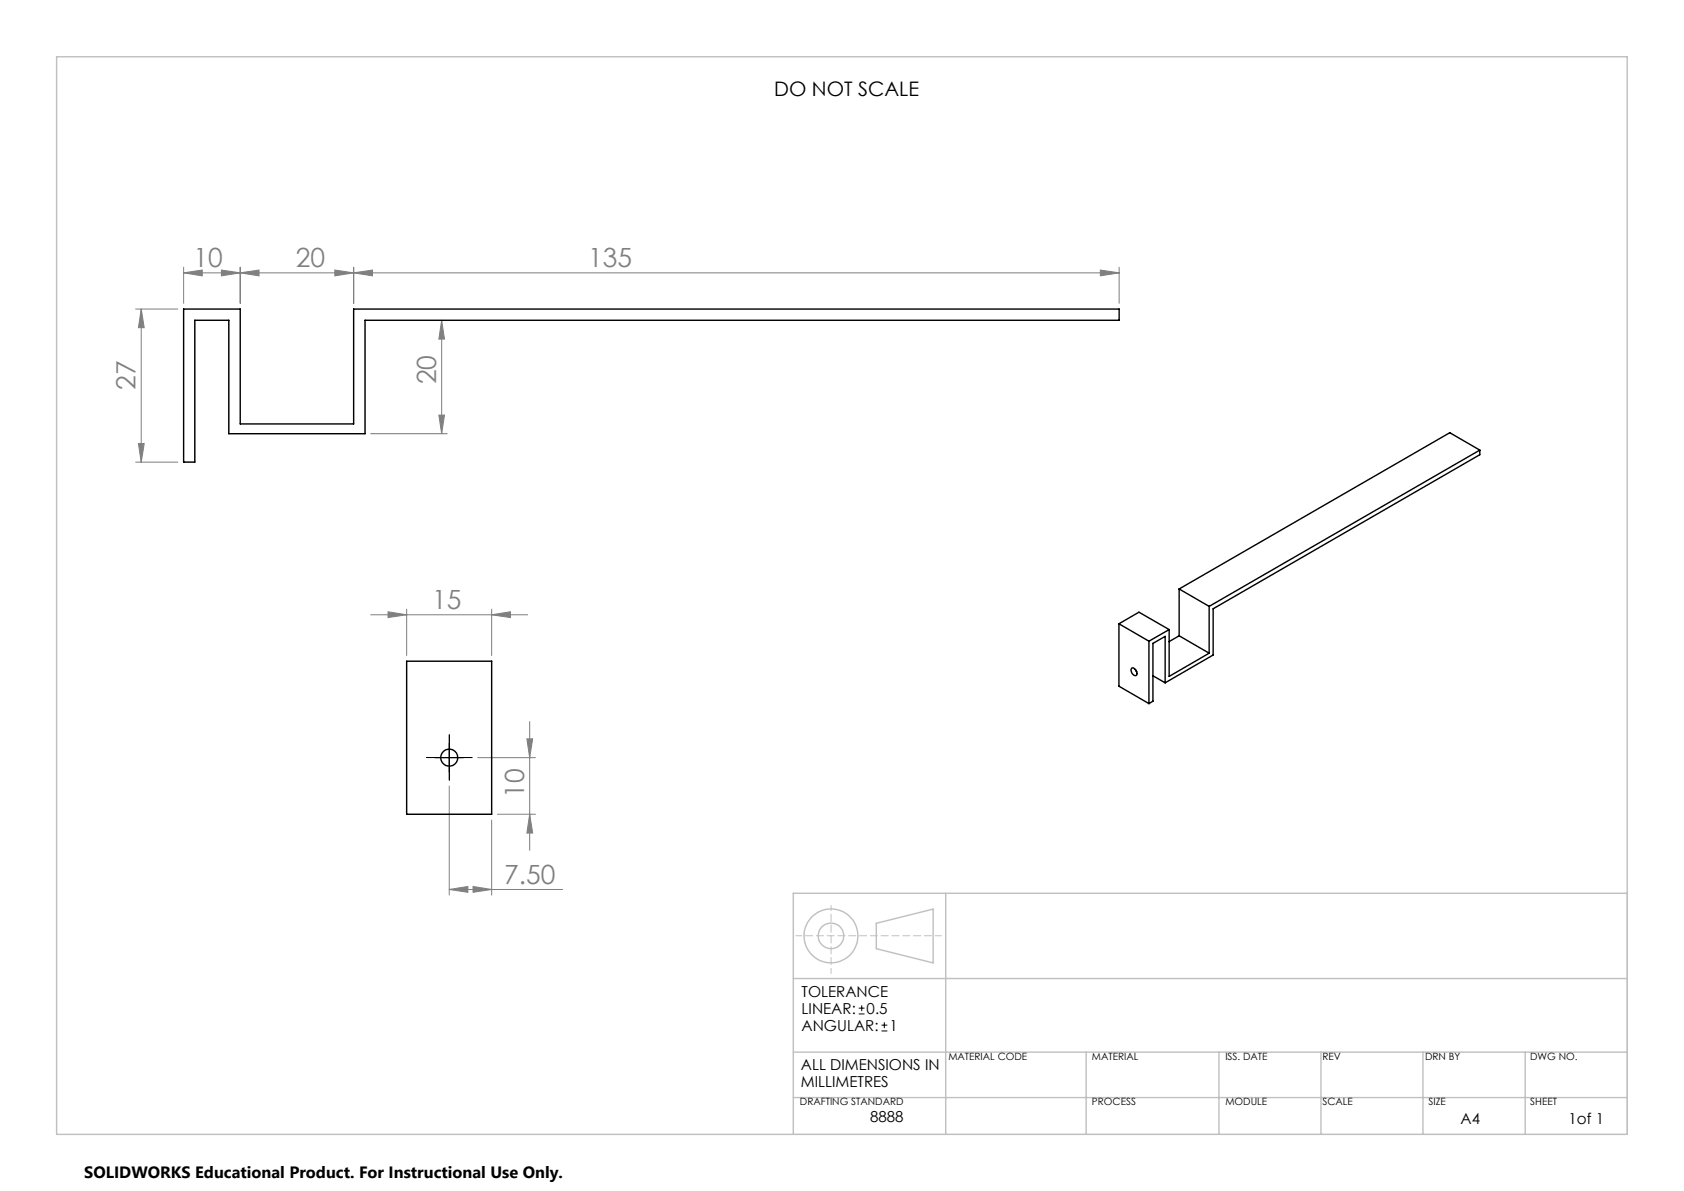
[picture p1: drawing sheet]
<svg xmlns="http://www.w3.org/2000/svg" width="297mm" height="210mm" viewBox="0 0 297 210" stroke-linecap="round" stroke-linejoin="round" font-family="sans-serif">
<g fill="none" stroke="#c0c0c0" stroke-width=".25">
<path d="M10 10h277v190h-277zM166.8 157.5v42.5M287 157.5h-147.1v42.5M139.9 172.5h147.1M154.6 162.8l10-2.5v9.5l-10-2.5zM139.9 193.5h147.1M139.9 185.5h147.1M191.6 185.5v14.5M215 185.5v14.5M233 185.5v14.5M251 185.5v14.5M269 185.5v14.5"/>
<circle cx="146.5" cy="165" r="2.25"/>
<circle cx="146.6" cy="165" r="4.7"/>
</g>
<path d="M287 157.5v42.5h-147.1" fill="none" stroke="#c0c0c0" stroke-width=".18"/>
<path d="M146.6 171.6v-12" fill="none" stroke="#c0c0c0" stroke-width=".18" stroke-dasharray="1.3 .6" stroke-dashoffset=".3"/>
<path d="M140.3 165h25.7" fill="none" stroke="#c0c0c0" stroke-width=".18" stroke-dasharray="1.3 .6" stroke-dashoffset=".2"/>
<g fill="none" stroke="#808080" stroke-width=".18">
<path d="M23.9 54.5h7.5M24.9 54.5l.5 3.3h-1zM24.9 54.5v27M32.4 48.1l3.3-.5v1zM32.4 47.1v6.4M32.4 48.1h165M39.1 47.6l3.3 .5-3.3 .5zM42.4 48.1l3.3-.5v1zM42.4 47.1v6.4M59.1 47.6l3.3 .5-3.3 .5zM62.4 48.1l3.3-.5v1zM62.4 47.1v6.4"/>
<path d="M77.9 56.5v20M77.9 56.5l.5 3.3h-1zM194.1 47.6l3.3 .5-3.3 .5zM197.4 47.1v6.4M24.4 78.2h1l-.5 3.3zM65.4 76.5h13.5M77.4 73.2h1l-.5 3.3zM23.9 81.5h7.5M65.4 108.4h27.7M68.4 107.9l3.3 .5-3.3 .5zM71.7 107.4v8.2M86.7 108.4l3.3-.5v1z"/>
<path d="M86.7 107.4v8.2M79.2 138.6v19.2M84.2 133.6h10.2M92.9 130.3h1l-.5 3.3zM93.4 127.2v22.7M79.2 156.8l3.3-.5v1zM79.2 156.8h20M83.4 156.3l3.3 .5-3.3 .5zM86.7 144.6v13.2M87.7 143.6h6.7M93.4 143.6l.5 3.3h-1z"/>
</g>
<path d="M76.7 133.6h-1.5M79.2 131.1v-1.5M79.2 136.1v1.5M81.7 133.6h1.5" fill="none" stroke="#000" stroke-width=".18" stroke-dasharray="15.2 1.3 1.3 1.3"/>
<path d="M76.7 133.6h5M79.2 131.1v5" fill="none" stroke="#000" stroke-width=".18"/>
<g fill="#808080">
<path d="M39.1 47.6l3.3 .5-3.3 .5zM32.4 48.1l3.3-.5v1zM59.1 47.6l3.3 .5-3.3 .5zM42.4 48.1l3.3-.5v1zM194.1 47.6l3.3 .5-3.3 .5zM62.4 48.1l3.3-.5v1zM86.7 108.4l3.3-.5v1zM68.4 107.9l3.3 .5-3.3 .5z"/>
<path d="M79.2 156.8l3.3-.5v1zM83.4 156.3l3.3 .5-3.3 .5z"/>
<path d="M77.4 73.2h1l-.5 3.3zM77.9 56.5l.5 3.3h-1z"/>
<path d="M24.9 54.5l.5 3.3h-1zM24.4 78.2h1l-.5 3.3zM92.9 130.3h1l-.5 3.3zM93.4 143.6l.5 3.3h-1z"/>
</g>
<g fill="none" stroke="#000" stroke-width=".25">
<path d="M32.4 54.5h10v20.2h20v-20.2h135v2h-133v20h-24v-20h-6v25h-2zM261 79.4l-47.7 27.5M261 79.4v.8l-47 27.1v8.2l-8.5 4.9M261 79.4l-5.3-3.1-47.7 27.5M71.7 116.6h15v27h-15zM197.3 110l5.3 3.1M197.3 110v11l5.3 3.1M197.3 110l3.6-2.1 5.3 3.1M199.6 117.8a.86 .86 0 0 1 .7 1.3 .88 .88 0 0 1-.7-1.3zM200.2 118l.3 .5M202.6 113.1v11M203.3 119.2l2.2 1.2"/>
<path d="M206.2 111l-3.6 2.1M206.2 111v8.3l7.1-4.1M208 103.8l5.3 3.1M208 112.1l5.3 3.1M208 103.8v8.3M208 112.1l-1.8 1M213.3 106.9v8.3M205.5 120.4v-8.2l-2.2 1.2v10.2l-.7 .5"/>
<circle cx="79.2" cy="133.6" r="1.5"/>
</g>
<path d="M151.4 178.8h1.1M151.4 177.8h1.1M152 177.3v1M155.5 181.8h1M155.5 180.8h1M156 180.3v1" fill="none" stroke="#000" stroke-width=".18"/>
<g font-size="4.7" fill="#808080">
<text x="34.1" y="47.1">10</text>
<text x="52.2" y="47.1">20</text>
<text x="103.7" y="47.1">135</text>
<text x="23.9" y="68.8" transform="rotate(-90 23.9 68.8)">27</text>
<text x="76.9" y="67.8" transform="rotate(-90 76.9 67.8)">20</text>
<text x="76.2" y="107.4">15</text>
<text x="92.4" y="140.6" transform="rotate(-90 92.4 140.6)">10</text>
<text x="88.9" y="155.8">7.50</text>
</g>
<text font-size="3.5" x="136.5" y="17">DO NOT SCALE</text>
<text font-size="2.9" x="14.9" y="207.6">SOLIDWORKS Educational Product. For Instructional Use Only.</text>
<g font-size="2.7">
<text x="141.4" y="175.8">TOLERANCE</text>
<text x="141.4" y="178.8">LINEAR:</text>
<text x="152.8" y="178.8">0.5</text>
<text x="141.4" y="181.8">ANGULAR:</text>
<text x="156.9" y="181.8">1</text>
<text x="141.2" y="188.7">ALL DIMENSIONS IN</text>
<text x="141.2" y="191.7">MILLIMETRES</text>
<text x="153.5" y="197.9">8888</text>
<text x="257.6" y="198.2">A4</text>
<text x="276.6" y="198.2">1of 1</text>
</g>
<g font-size="1.8">
<text x="167.3" y="186.9">MATERIAL CODE</text>
<text x="192.6" y="186.9">MATERIAL</text>
<text x="216.1" y="186.9">ISS. DATE</text>
<text x="233.2" y="186.9">REV</text>
<text x="251.3" y="186.9">DRN BY</text>
<text x="269.9" y="186.9">DWG NO.</text>
<text x="141.1" y="194.9">DRAFTING STANDARD</text>
<text x="192.6" y="194.8">PROCESS</text>
<text x="216.1" y="194.9">MODULE</text>
<text x="233.2" y="194.9">SCALE</text>
<text x="252" y="194.9">SIZE</text>
<text x="269.9" y="194.9">SHEET</text>
</g>
</svg>
